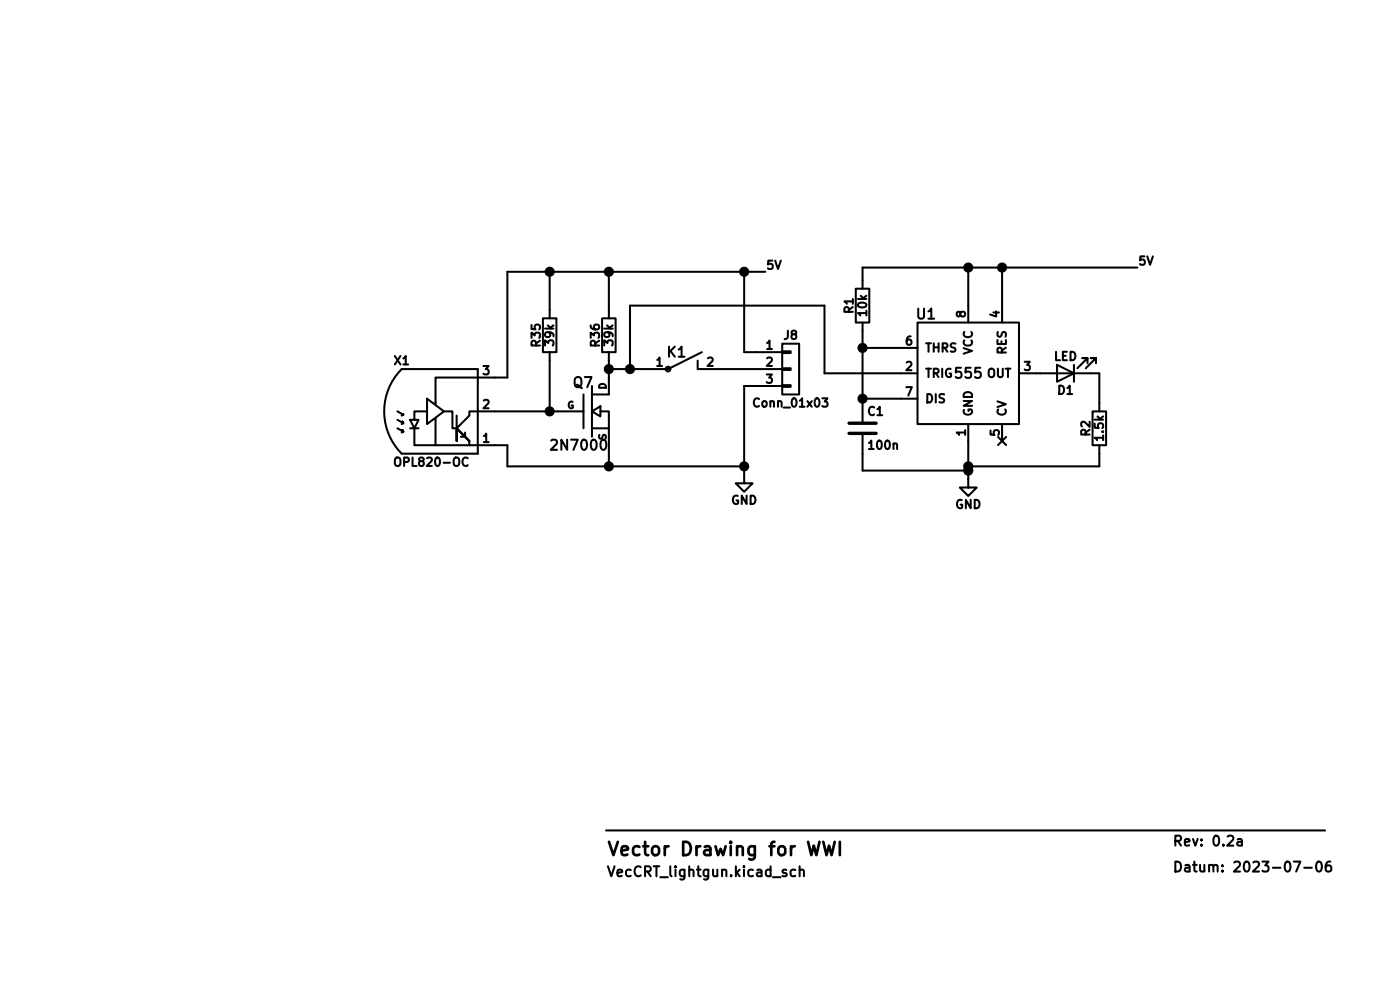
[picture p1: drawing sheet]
<svg xmlns="http://www.w3.org/2000/svg" width="210mm" height="148mm" viewBox="0 0 210 148" stroke-linecap="round" stroke-linejoin="round" font-family="sans-serif">
<g fill="none" stroke="#000" stroke-width=".3">
<path d="M64.1 59.9l2.6 1.9-2.6 1.9zM71.8 55.4v12.7zM71.8 55.4h-11.5a9 9 0 0 0 0 12.7h11.5M81.5 47.8h2.1v5.1h-2.1zM82.5 40.8v7M82.5 52.9v8.9M87.6 59.2v5.1M88.9 57.9v7.7M90.4 47.8h2.1v5.1h-2.1zM91.4 40.8v7M91.4 52.9v6.3h-2.5M94.6 55.4v-9.5h29.2v10.1h14"/>
<path d="M104.8 54.1v1.3h12.7M105.4 52.9l-5.1 2.5h-8.9M111.8 40.8v12.1h5.7M114.9 40.8h-38.7v15.9h-10.8v3.8M117.5 57.8h1.2v.3h-1.2zM117.5 55.3h1.2v.2h-1.2zM117.5 52.7h1.2v.3h-1.2zM117.5 51.6h2.5v7.6h-2.5zM117.5 57.9h-5.7v14.7h1.2l-1.2 1.2-1.3-1.2h1.3M123.5 59.8h.8l-.4 .5 .3 .1v.5l-.2 .2h-.3l-.2-.2M128.5 43.3h2.1v5.1h-2.1zM129.5 52.2h8.3"/>
<path d="M129.5 59.9h8.3M129.5 48.4v14.9M137.8 48.4h15.2v15.3h-15.2zM145.4 40.2v8.2M147.2 55.2h-.7l-.1 .7 .2-.1 .6 .1 .1 .2-.1 .5-.2 .1h-.4l-.2-.1M150.5 40.2v8.2M153 56h12.1v5.8M158.7 54.8l2.6 1.2-2.6 1.3zM161.3 54.8v2.5M163.3 54.5v-.7h-.7h.7l-1.5 1.5M164.6 54.5v-.7h-.8h.8l-1.5 1.5M170.8 40.2h-41.3v3.1"/>
<path d="M59.7 64.3l.9 .5-.1-.3 .1 .3-.3 .1M59.7 63l.9 .5-.1-.2 .1 .2-.3 .2M59.7 61.8l.9 .5-.1-.3 .1 .3-.3 .1M61.6 63h1.3l-.7 1.3zM61.6 64.3h1.3M62.2 64.3v2.5h8.3M64.1 61.8h-1.9v1.2M65.4 60.4v.3M65.4 62.8v4M66.7 61.8h1.2v2.5h.7M69.8 64.9v.7h-.6M70.2 68.8a.51 .51 0 0 0-.6 0 .51 .51 0 0 0-.1 .6 .48 .48 0 0 0 .2 .5 .48 .48 0 0 0 .5-.1"/>
<path d="M70.5 66.2v.6M70.5 66.8h5.7v3.2h35.6M87.6 61.8h-17.1v.6l-1.9 1.9 1.9 1.9-1.9-1.9v1.9v-3.8M88.9 61.8l1.3-.8v1.5zM88.9 64.3h2.5M90.2 61.8h1.2v2.5M90.3 66.1a.36 .36 0 0 1 .4-.1 .36 .36 0 0 1 .3 .3 .79 .79 0 0 1-.5 1.2 .93 .93 0 0 1-.2-1.4zM91.4 64.3v5.7M129.5 65.3v5.3h15.9M134.2 66.7l.2-.1h.3v.8M145.4 63.7v9.5h1.3l-1.3 1.3-1.3-1.3h1.3M149.9 65.6l1.2 1.2"/>
<path d="M150.5 63.7v2.5M151.1 65.6l-1.2 1.2M164.1 61.8h2v5h-2zM165.1 66.8v3.2h-19.7M91 124.7h108M118.1 130.6l-.4-.1-.2 .3 .1 .2 .5 .1v.4h-.6M119.4 130.6l-.4-.1-.3 .3v.5l.2 .2h.5M120.1 130.7a.37 .37 0 0 1 .6 .1v.7M120.1 130v1.5M183.6 130.7v.1M183.6 129.9v.2M195.9 130.3h1.1"/>
<path d="M197.9 129.4l.3-.1a.94 .94 0 0 1 0 1.5h-.2a1 1 0 0 1-.1-1.4zM199.8 129.3a.59 .59 0 0 0-.7 .7v.6l.1 .2h.5l.2-.1v-.5l-.1-.2-.4-.1-.3 .3"/>
<circle cx="100.3" cy="55.4" r=".36"/>
</g>
<path d="M127.5 65.1h4.1M127.5 63.5h4.1" fill="none" stroke="#000" stroke-width=".51"/>
<g fill="#000" stroke="#000" stroke-width=".3">
<circle cx="82.5" cy="40.8" r=".61"/>
<circle cx="91.4" cy="40.8" r=".61"/>
<circle cx="91.4" cy="55.4" r=".61"/>
<circle cx="94.6" cy="55.4" r=".61"/>
<circle cx="111.8" cy="40.8" r=".61"/>
<circle cx="129.5" cy="52.2" r=".61"/>
<circle cx="129.5" cy="59.9" r=".61"/>
<circle cx="145.4" cy="40.2" r=".61"/>
<circle cx="150.5" cy="40.2" r=".61"/>
<circle cx="82.5" cy="61.8" r=".61"/>
<circle cx="91.4" cy="70" r=".61"/>
<circle cx="111.8" cy="70" r=".61"/>
<circle cx="145.4" cy="70" r=".61"/>
<circle cx="145.4" cy="70.6" r=".61"/>
</g>
<g font-size="2.8">
<text x="91" y="129.1">Vector</text>
<text x="102.3" y="129.1">Drawing</text>
<text x="115.9" y="129.1">for</text>
<text x="122" y="129.1">WWI</text>
</g>
<g font-size="2.1">
<text x="137.4" y="48.4">U1</text>
<text x="85.9" y="58.7">Q7</text>
<text x="100" y="54.1">K1</text>
<text x="143.1" y="57.3">555</text>
<text x="82.3" y="68.1">2N7000</text>
<text x="176" y="131.4">Datum:</text>
<text x="176" y="127.5">Rev:</text>
<text x="182.1" y="127.5">0.2a</text>
<text x="185.2" y="131.4">2023-07-06</text>
<text x="91" y="132.1">VecCRT_lightgun.kicad_sch</text>
</g>
<g font-size="1.8">
<text x="114.9" y="40.5">5V</text>
<text x="170.8" y="39.8">5V</text>
<text x="128.5" y="47.3" transform="rotate(-90 128.5 47.3)">R1</text>
<text x="130.6" y="47.8" transform="rotate(-90 130.6 47.8)">10k</text>
<text x="145" y="47.9" transform="rotate(-90 145 47.9)">8</text>
<text x="150.1" y="47.9" transform="rotate(-90 150.1 47.9)">4</text>
<text x="81.5" y="52.3" transform="rotate(-90 81.5 52.3)">R35</text>
<text x="83.6" y="52.2" transform="rotate(-90 83.6 52.2)">39k</text>
<text x="90.4" y="52.3" transform="rotate(-90 90.4 52.3)">R36</text>
<text x="92.5" y="52.2" transform="rotate(-90 92.5 52.2)">39k</text>
<text x="114.8" y="52.5">1</text>
<text x="117.5" y="51.3">J8</text>
<text x="135.8" y="51.8">6</text>
<text x="138.8" y="53.3">THRS</text>
<text x="146.4" y="53.4" transform="rotate(-90 146.4 53.4)">VCC</text>
<text x="151.5" y="53.4" transform="rotate(-90 151.5 53.4)">RES</text>
<text x="59" y="55.2">X1</text>
<text x="72.3" y="56.3">3</text>
<text x="98.3" y="55">1</text>
<text x="105.9" y="55">2</text>
<text x="114.8" y="55">2</text>
<text x="114.8" y="57.5">3</text>
<text x="135.8" y="55.6">2</text>
<text x="135.8" y="59.4">7</text>
<text x="138.8" y="57.1">TRIG</text>
<text x="148.1" y="57.1">OUT</text>
<text x="153.5" y="55.6">3</text>
<text x="158.1" y="54.5">LED</text>
<text x="158.6" y="59.6">D1</text>
<text x="72.3" y="61.3">2</text>
<text x="112.8" y="61.5">Conn_01x03</text>
<text x="130.1" y="62.8">C1</text>
<text x="138.8" y="60.9">DIS</text>
<text x="145" y="65.7" transform="rotate(-90 145 65.7)">1</text>
<text x="146.4" y="62.6" transform="rotate(-90 146.4 62.6)">GND</text>
<text x="150.1" y="65.7" transform="rotate(-90 150.1 65.7)">5</text>
<text x="151.5" y="62.6" transform="rotate(-90 151.5 62.6)">CV</text>
<text x="164.1" y="65.7" transform="rotate(-90 164.1 65.7)">R2</text>
<text x="58.9" y="70.4">OPL820-OC</text>
<text x="72.3" y="66.4">1</text>
<text x="130.1" y="67.9">100n</text>
<text x="166.1" y="66.5" transform="rotate(-90 166.1 66.5)">1.5k</text>
<text x="109.7" y="76.1">GND</text>
<text x="143.3" y="76.7">GND</text>
</g>
<g font-size="1.4">
<text x="91" y="58.6" transform="rotate(-90 91 58.6)">D</text>
<text x="85.1" y="61.3">G</text>
<text x="91" y="66.2" transform="rotate(-90 91 66.2)">S</text>
</g>
</svg>
